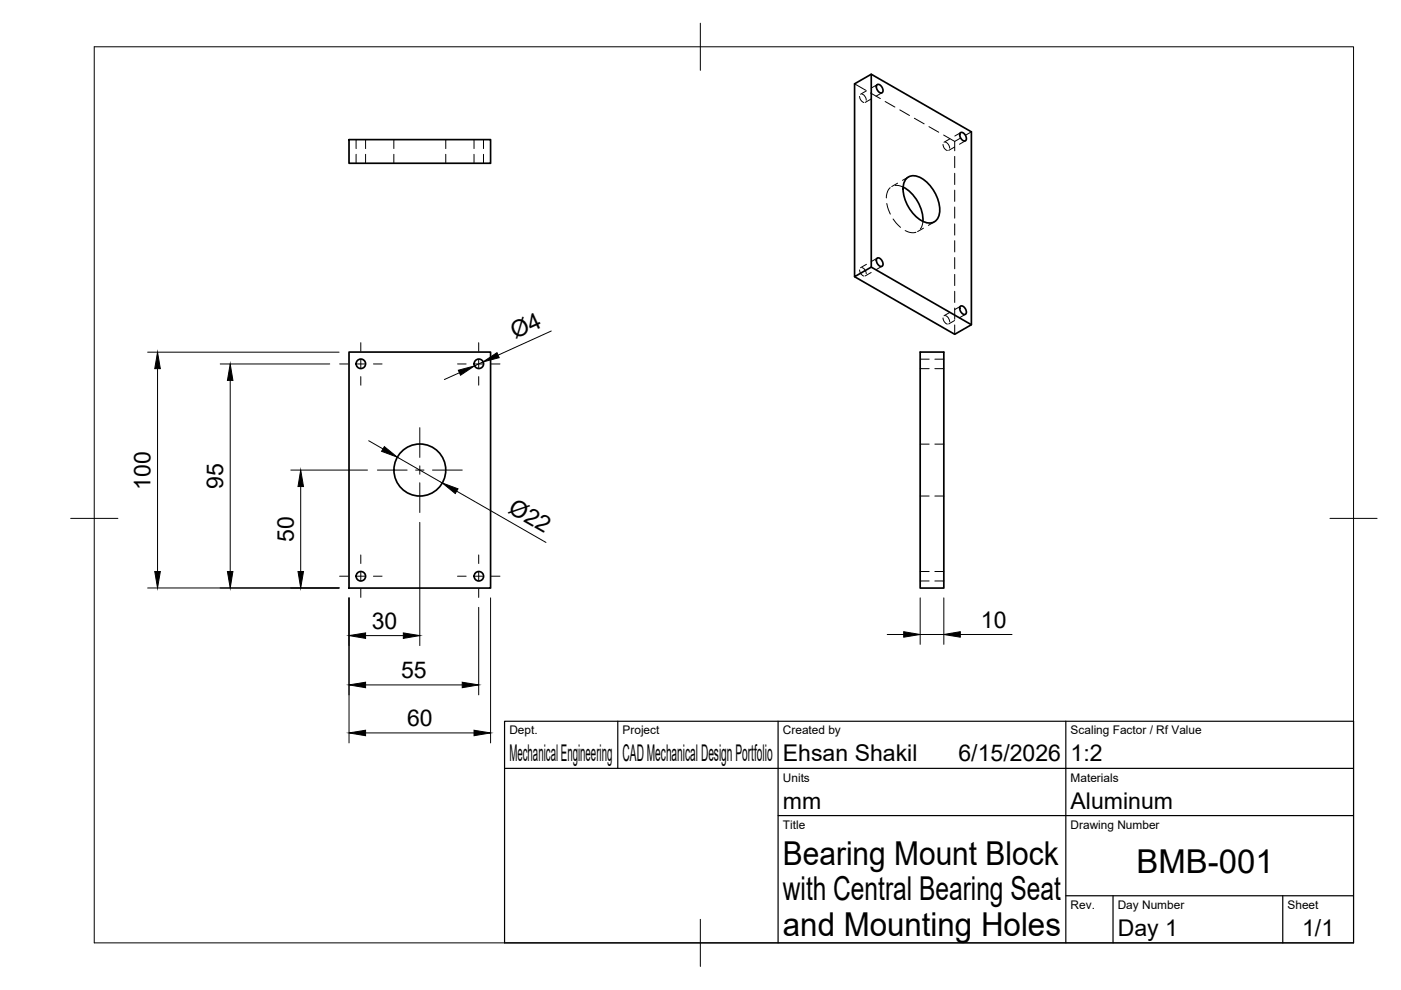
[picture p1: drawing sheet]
<svg xmlns="http://www.w3.org/2000/svg" width="297mm" height="210mm" viewBox="0 0 297 210" stroke-linecap="round" stroke-linejoin="round" font-family="sans-serif">
<!-- layer: Visible -->
<g fill="none" stroke="#000" stroke-width=".36">
<path d="M184.7 15.7v40.9M186 17.9a1.16 1.16 0 0 1 1 1.8 1.16 1.16 0 0 1-1-1.8zM74 29.6h30v5h-30zM191.5 39.7a8.3 8.3 0 0 1 4.2 7.3M192.1 37.9a2.8 2.8 0 0 1 4 .4 8.3 8.3 0 0 1 3.1 7.1 2.15 2.15 0 0 1-3.1 1.7 8.1 8.1 0 0 1-4.6-7.9zM203.7 28.1a1.16 1.16 0 0 1 1 1.8 1.16 1.16 0 0 1-1-1.8zM181.2 58.7l21.2 12.2 3.6-2.1v-40.8l-21.3-12.3-3.5 2.1v40.9l3.5-2.1 21.3 12.2M186 54.7a1.16 1.16 0 0 1 1 1.8 1.16 1.16 0 0 1-1-1.8zM74 74.6h30v50.1h-30zM195.1 74.6h5v50.1h-5zM203.7 64.9a1.16 1.16 0 0 1 1 1.7 1.16 1.16 0 0 1-1-1.7z"/>
<circle cx="76.5" cy="77.1" r="1.01"/>
<circle cx="101.5" cy="77.1" r="1.01"/>
<circle cx="89" cy="99.7" r="5.5"/>
<circle cx="76.5" cy="122.2" r="1.01"/>
<circle cx="101.5" cy="122.2" r="1.01"/>
</g>
<!-- layer: Hidden -->
<g fill="none" stroke="#000" stroke-width=".21">
<path d="M181.2 17.8l2.3 1.3M182.8 20a1.45 1.45 0 0 1 .9 1.2M183.7 19.3l-1.2 .7M184.6 19.7l2 1.2M186 17.9l-1.3 .8M187 19.7l-1.3 .7M75.5 29.6v1.9M75.5 32.7v1.9M77.5 29.6v1.9M77.5 32.7v1.9M83.5 29.6v1.9M83.5 32.7v1.9"/>
<path d="M94.5 29.6v1.9M94.5 32.7v1.9M100.5 29.6v1.9M100.5 32.7v1.9M102.5 29.6v1.9M102.5 32.7v1.9M182.2 20.4v.1a1.43 1.43 0 0 0 1 1.2M184.7 21l-1.2 .7M187.7 21.5l2 1.2M188.7 39.8l-.5 .8-.3 1.4M189.8 39.3h.7l1 .4M190.3 38.8l-1.2 .8"/>
<path d="M190.8 23.3l2 1.2M192.6 37.5l-1.3 .7M193.9 25.1l2 1.2M197 26.9l2 1.1M199.9 30.6v.1a1.43 1.43 0 0 0 1 1.2M200.1 28.6l2.3 1.4M200.4 30.1l.1 .1a1.5 1.5 0 0 1 .9 1.2M201.4 29.4l-1.2 .8M202.4 31.2l-1.3 .7M202.4 30v2M202.4 33.2v2.4M202.4 36.7v2.4"/>
<path d="M203.7 29.3l-1.3 .7M203.7 28.1l-1.3 .7M204.7 29.9l-1.3 .7M206 28l-1.3 .7M182.2 57.2l.1 .3a1.46 1.46 0 0 0 .9 1M182.8 56.7a1.45 1.45 0 0 1 .9 1.3M183.7 56l-1.2 .8M184.7 57.8l-1.2 .7M186 54.7l-1.3 .7M187 56.5l-1.3 .7M188 43.2l.8 2.2M189.4 46.4l1.5 1.8"/>
<path d="M191.9 48.9l1.3 .4 1-.1M195.7 47l-.2 .9-.4 .6M195.8 48.4l-1.3 .7M198.1 47.1l-1.3 .7M202.4 40.3v2.4M202.4 43.9v2.4M202.4 47.5v2.3M202.4 51v2.4M202.4 54.6v2.4M202.4 58.2v2.4M195.1 78.2h1.9M195.1 76.2h1.9"/>
<path d="M198.2 78.2h1.9M198.2 76.2h1.9M199.9 67.4v.1a1.52 1.52 0 0 0 1 1.2M200.4 66.9a1.45 1.45 0 0 1 1 1.3M201.4 66.2l-1.2 .7M202.4 68l-1.3 .7M202.4 61.8v2.3M202.4 65.3v2.4M202.4 68.9v2M203.7 64.9l-1.3 .7M204.7 66.6l-1.3 .8M195.1 94.2h1.9"/>
<path d="M198.2 94.2h1.9M195.1 105.2h1.9M198.2 105.2h1.9M195.1 123.2h1.9M195.1 121.2h1.9M198.2 123.2h1.9M198.2 121.2h1.9"/>
</g>
<!-- layer: BORDER -->
<path d="M20 9.9h267v190h-267zM148.5 4.9v10M15 109.9h10M282 109.9h10M148.5 194.9v10" fill="none" stroke="#000" stroke-width=".21"/>
<!-- layer: Smart Centers -->
<g fill="none" stroke="#000" stroke-width=".21">
<path d="M72 77.2h1.8M75.6 77.2h1.8M76.5 72.7v1.8M76.5 76.3v1.8M76.5 79.9v1.8M79.2 77.2h1.8M97 77.2h1.8M100.6 77.2h1.8M101.5 72.7v1.8M101.5 76.3v1.8M101.5 79.9v1.8M104.2 77.2h1.8"/>
<path d="M80 99.7h6.3M88.1 99.7h1.8M89 90.7v6.3M89 98.8v1.8M91.7 99.7h6.3M76.5 117.7v1.8M89 102.4v6.3M101.5 117.7v1.8M72 122.2h1.8M75.6 122.2h1.8M76.5 121.3v1.8M76.5 124.9v1.8"/>
<path d="M79.2 122.2h1.8M97 122.2h1.8M100.6 122.2h1.8M101.5 121.3v1.8M101.5 124.9v1.8M104.2 122.2h1.8"/>
</g>
<!-- layer: TITLEBLOCK -->
<path d="M107 152.9h180v47h-180zM131 152.9v10M165 152.9v47M226 152.9v47M107 162.9h180M165 172.9h122M226 189.9h61M236 189.9v10M272 189.9v10" fill="none" stroke="#000" stroke-width=".25"/>
<!-- layer: FD_Dimensions -->
<g fill="none" stroke="#000" stroke-width=".21">
<path d="M31.3 74.7h40.6M33.4 78.2v43M46.7 77.2h23.2M97.4 79l-3.2 1.5M102.4 76.7l-1.8 .9M116.9 70.2l-11.3 5.1M48.8 80.7v40.5M61.7 99.7h16.2M78.2 93.4l3 1.8M84.2 96.9l9.6 5.5M63.8 103.2v18M89 110.8v26.1"/>
<path d="M96.8 104.1l19 10.9M31.3 124.7h40.6M74 126.8v30.7M77.5 134.8h8M101.5 128.8v18.5M104 126.8v30.7M188.1 134.5h3.5M195.1 126.8v9.8M195.1 134.5h5M200.1 126.8v9.8M203.6 134.5h11M77.5 155.4h23"/>
<path d="M77.5 145.2h20.5"/>
</g>
<g fill="#000" stroke="#000" stroke-width=".21">
<path d="M33.4 74.7l.6 3.5h-1.2zM97.2 78.5l3.4-.9-3 2zM102.4 76.7l3-1.9 .4 1zM48.8 77.2l.6 3.5h-1.2zM81.5 94.7l2.7 2.2-3.3-1.2zM63.8 99.7l.5 3.5h-1.1zM93.8 102.4l3.3 1.2-.6 1zM32.8 121.2h1.2l-.6 3.5zM48.2 121.2h1.2l-.6 3.5zM63.2 121.2h1.1l-.5 3.5zM74 134.8l3.5-.6v1.2zM85.5 134.2l3.5 .6-3.5 .6z"/>
<path d="M191.6 133.9l3.5 .6-3.5 .6zM200.1 134.5l3.5-.6v1.2zM74 155.4l3.5-.6v1.2zM74 145.2l3.5-.6v1.2zM98 144.6l3.5 .6-3.5 .6zM100.5 154.8l3.5 .6-3.5 .6z"/>
</g>
<g font-size="7">
<text x="166" y="183.4">Bearing Mount Block</text>
<text x="241" y="185.2">BMB-001</text>
<text x="166" y="190.9">with Central Bearing Seat</text>
<text x="166" y="198.4">and Mounting Holes</text>
</g>
<g font-size="4.9">
<text x="109.2" y="72" transform="rotate(-25 109.2 72)">Ø4</text>
<text x="31.9" y="103.9" transform="rotate(-90 31.9 103.9)">100</text>
<text x="47.3" y="103.6" transform="rotate(-90 47.3 103.6)">95</text>
<text x="107.5" y="108.5" transform="rotate(30 107.5 108.5)">Ø22</text>
<text x="62.3" y="114.9" transform="rotate(-90 62.3 114.9)">50</text>
<text x="78.8" y="133.3">30</text>
<text x="208" y="133.1">10</text>
<text x="85" y="143.8">55</text>
<text x="86.3" y="154">60</text>
<text x="108" y="161.4">Mechanical Engineering</text>
<text x="132" y="161.4">CAD Mechanical Design Portfolio</text>
<text x="166" y="161.4">Ehsan Shakil</text>
<text x="203.2" y="161.4">6/15/2026</text>
<text x="227" y="161.4">1:2</text>
<text x="166" y="171.4">mm</text>
<text x="227" y="171.4">Aluminum</text>
<text x="237" y="198.4">Day 1</text>
<text x="276.1" y="198.6">1/1</text>
</g>
<g font-size="2.5">
<text x="108" y="155.7">Dept.</text>
<text x="132" y="155.7">Project</text>
<text x="166" y="155.7">Created by</text>
<text x="227" y="155.7">Scaling Factor / Rf Value</text>
<text x="166" y="165.7">Units</text>
<text x="227" y="165.7">Materials</text>
<text x="166" y="175.7">Title</text>
<text x="227" y="175.7">Drawing Number</text>
<text x="227" y="192.7">Rev.</text>
<text x="237" y="192.7">Day Number</text>
<text x="273" y="192.7">Sheet</text>
</g>
</svg>
